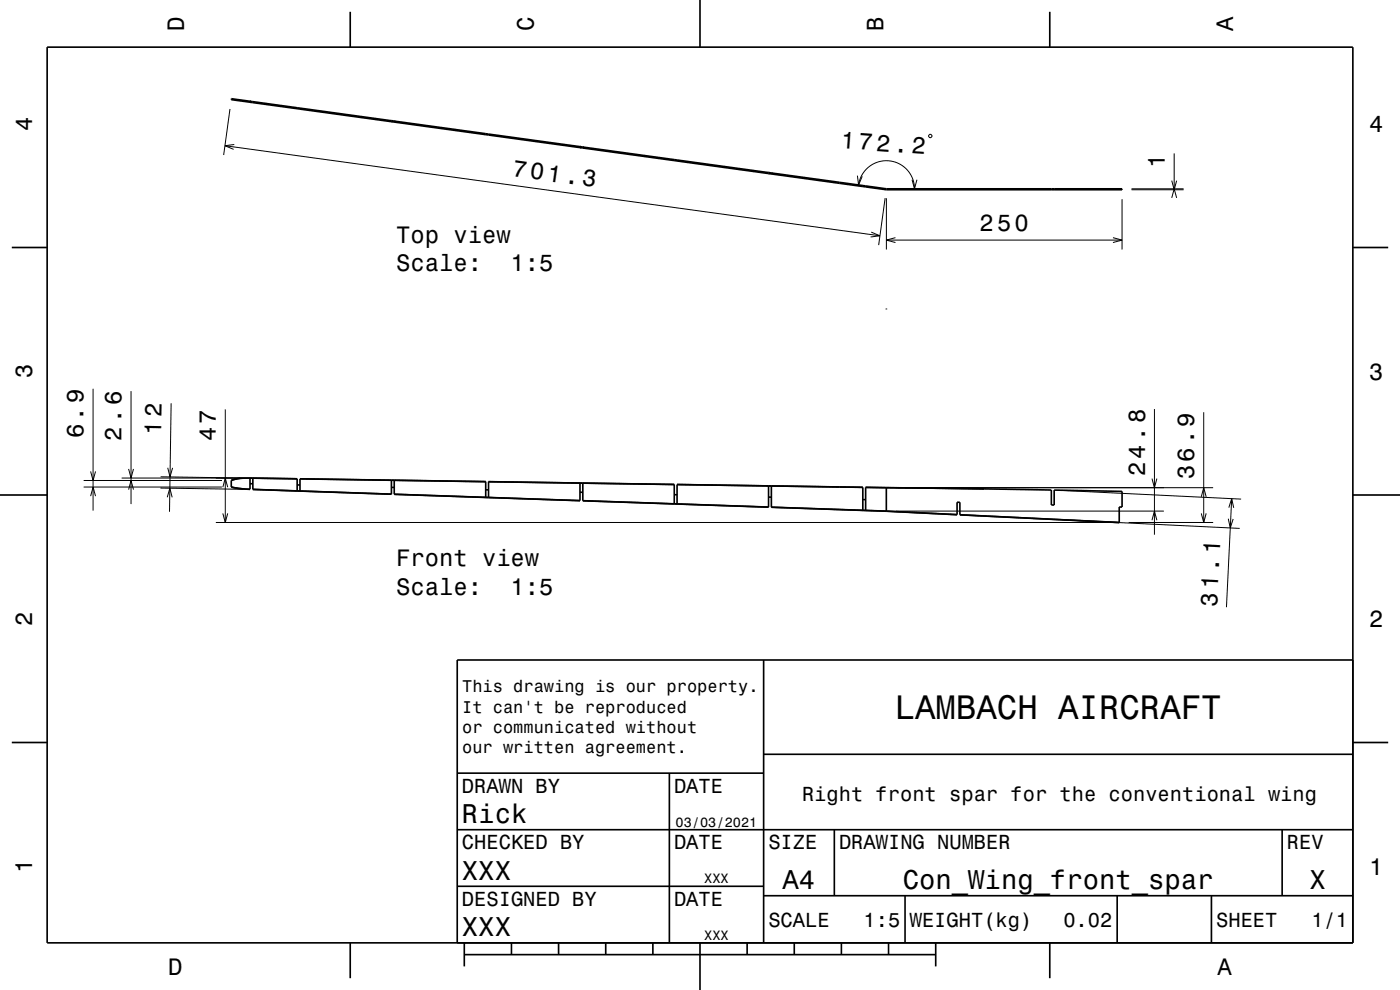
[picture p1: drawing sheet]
<svg xmlns="http://www.w3.org/2000/svg" width="297mm" height="210mm" viewBox="0 0 297 210" stroke-linecap="round" stroke-linejoin="round" font-family="sans-serif">
<g fill="none" stroke="#000" stroke-width=".21">
<path d="M47.7 30.9l139 19.1M48.8 23.1l-1.4 9.8M49.7 30.7l-2 .2 1.9 .8M53 21.5v.2M181.9 37.3l.2 1.9 .8-1.8M182.1 39.2a6 6 0 0 1 6.4-5.1 6 6 0 0 1 5.5 6M193.5 38.1l.5 2 .5-2M197 28.7l.5-.2 .2 .5-.5 .2zM248.6 38.3l.5 1.9 .5-1.9M249.1 32.5v7.7M184.8 49.2l1.9 .8-2 .3M187.8 42l-1.4 10"/>
<path d="M188 42v10.9M188 50.9h50M190 50.4l-2 .5 2 .5M236.1 50.4l1.9 .5-1.9 .5M238 42.2v10.7M240 40.2h11.1M240 40.1h11.1M248.6 42l.5-1.9 .5 1.9M19.2 100l.5 1.9 .6-1.9M19.7 82.5v25.8M27.3 99.5l.5 1.9 .5-1.9M27.8 83v23.9"/>
<path d="M35.6 99.2l.5 2 .5-2M36.3 85.5l-.3 23.1M47.8 86.8v24M244.9 86.8v26.6M255.4 87.4v23.4M17.7 103.3h29.4M17.7 101.9h29.4M19.2 105.2l.5-1.9 .6 1.9M25.8 101.4h25.2M27.3 103.9l.5-2 .5 2M34 103.5l17.6 .3M34.1 101.1l17.5 .3"/>
<path d="M35.5 105.5l.5-1.9 .5 1.9M45.8 110.8h189.6M47.3 103.4l.5-2 .5 2M47.3 108.9l.5 1.9 .5-1.9M53 101.4h.1M190 108.4h56.9M190 103.5h67.4M225.3 110.3l37.7 1.8M225.6 104.1l37.7 1.8M239.4 110.8h18M244.4 110.4l.5-2 .5 2M244.4 101.5l.5 2 .5-2"/>
<path d="M254.8 105.4l.6-1.9 .5 1.9M254.8 108.9l.6 1.9 .5-1.9M260.6 110l.4 2 .6-1.9M260.7 107.7l.6-1.9 .4 1.9M261.3 105.8l-1.1 23"/>
</g>
<g fill="none" stroke="#000" stroke-width=".35">
<path d="M10 10h277v190h-277zM74.3 2.5v7.5M148.5 0v10M222.7 2.5v7.5M53.6 21.6h.1M53.6 21.8h.1M53.6 21.8l49.4 6.8v-.2M53.6 21.6l-4.5-.7v.2l4.5 .7M53.6 21.6l9.4 1.3M63 22.9v.2M63 22.9h.6M63.6 23.1v-.2l79.4 11"/>
<path d="M103 28.6h.6M103.6 28.4v.2M103.6 28.6l79.4 11M143 33.9v.2M143 33.9h.6M143.6 33.9l44.4 6.2h50v.1h-50l-4.4-.6M143.6 33.9v.2M183 39.4v.2M183 39.6h.6M183.6 39.4v.2M2.5 52.5h7.5M223 40.1v.1"/>
<path d="M223.6 40.1v.1M287 52.5h7.5M188 65.4v.2M0 105h10M49.1 103.3l3.9 .5M49.1 101.9v1.4M53 101.4l-2.3 .1-1.6 .4M53 101.4v2.4M53 101.4h.6M53 102.6h.6M53.6 101.4v2.4l10 .4v-2.6l19.4 .3M53.6 101.4l9.4 .2v2.5"/>
<path d="M63 102.9h.6M83 101.9v2.9l-29.4-1M83 101.9h.6M83 103.4h.6M83.6 101.9v3M83.6 101.9l19.4 .3M103 102.2v3.3M103 103.9h.6M123 102.5v3.7l-39.4-1.4M123 104.4h.6M143 102.8l-19.4-.3v3.7l39.4 1.4v-4.5M143 102.8l-39.4-.6v3.3l-20-.6"/>
<path d="M143 102.8v4.1M143 104.9h.6M163 103.1h.6v4.5l24.4 .8 15 .8v-2.7l.6 .1v2.6M163 103.1l-19.4-.3v4.1l19.4 .7M163 103.1l20 .3v4.8M163 105.4l.6 .1M178 108.1l5 .1M183 108.2l5 .2M183 106h.6M188 108.4h.1M188 103.5v4.9M188 103.5h.1"/>
<path d="M188 108.4l15 .8M188 103.5l20.7 .2M203.6 109.2l33.8 1.6M208.7 103.7l-25.1-.3v4.9M208.7 103.7l14.3 .2v3.2h.6v-3.1l14.4 .2v3.4l-.6-.1v3.3M287 105h10M162 140v60M287 140h-190v60M2.5 157.5h7.5M287 157.5h7.5M97 176h190M97 164h65"/>
<path d="M142 164v36M162 160h125M177 176v14M272 176v14M97 188h65M162 190h125M192 190v10M237 190v10M257 190v10M74.3 200v7.5M98.5 202.5h100M98.5 200v5"/>
<path d="M108.5 200v2.5M118.5 200v2.5M128.5 200v2.5M138.5 200v2.5M148.5 200v10M158.5 200v2.5M168.5 200v2.5M178.5 200v2.5M188.5 200v2.5M198.5 200v5M222.7 200v7.5"/>
</g>
<text font-size="7.2" x="189.8" y="152.6">LAMBACH AIRCRAFT</text>
<g font-size="5.8">
<text x="98" y="174.6">Rick</text>
<text x="98" y="186.6">XXX</text>
<text x="166" y="188.6">A4</text>
<text x="191.5" y="188.6">Con_Wing_front_spar</text>
<text x="277.8" y="188.6">X</text>
<text x="98" y="198.6">XXX</text>
</g>
<g font-size="5.1">
<text x="178.3" y="31.4" transform="rotate(4 178.3 31.4)">172.2</text>
<text x="258.2" y="128.7" transform="rotate(-87 258.2 128.7)">31.1</text>
</g>
<g font-size="5">
<text x="39" y="6.5" transform="rotate(-90 39 6.5)">D</text>
<text x="113.2" y="6.5" transform="rotate(-90 113.2 6.5)">C</text>
<text x="187.4" y="6.5" transform="rotate(-90 187.4 6.5)">B</text>
<text x="261.6" y="6.5" transform="rotate(-90 261.6 6.5)">A</text>
<text x="6.8" y="27.8" transform="rotate(-90 6.8 27.8)">4</text>
<text x="290.5" y="28.1">4</text>
<text x="247.1" y="35.6" transform="rotate(-90 247.1 35.6)">1</text>
<text x="108.6" y="37.3" transform="rotate(8 108.6 37.3)">701.3</text>
<text x="84" y="51.5">Top view</text>
<text x="207.8" y="48.9">250</text>
<text x="84" y="57.6">Scale:</text>
<text x="108.3" y="57.6">1:5</text>
<text x="6.8" y="80.3" transform="rotate(-90 6.8 80.3)">3</text>
<text x="290.5" y="80.6">3</text>
<text x="17.7" y="93" transform="rotate(-90 17.7 93)">6.9</text>
<text x="25.8" y="93.5" transform="rotate(-90 25.8 93.5)">2.6</text>
<text x="34.2" y="92.3" transform="rotate(-89 34.2 92.3)">12</text>
<text x="45.8" y="93.6" transform="rotate(-90 45.8 93.6)">47</text>
<text x="242.9" y="101" transform="rotate(-90 242.9 101)">24.8</text>
<text x="253.4" y="101.7" transform="rotate(-90 253.4 101.7)">36.9</text>
<text x="84" y="120.1">Front view</text>
<text x="84" y="126.2">Scale:</text>
<text x="108.3" y="126.2">1:5</text>
<text x="6.8" y="132.8" transform="rotate(-90 6.8 132.8)">2</text>
<text x="290.5" y="133.1">2</text>
<text x="6.8" y="185.3" transform="rotate(-90 6.8 185.3)">1</text>
<text x="290.5" y="185.6">1</text>
<text x="35.7" y="206.8">D</text>
<text x="258.3" y="206.8">A</text>
</g>
<g font-size="4.3">
<text x="98" y="168.2">DRAWN BY</text>
<text x="143" y="168.2">DATE</text>
<text x="170.1" y="169.9">Right front spar for the conventional wing</text>
<text x="98" y="180.2">CHECKED BY</text>
<text x="143" y="180.2">DATE</text>
<text x="163" y="180.2">SIZE</text>
<text x="178" y="180.2">DRAWING NUMBER</text>
<text x="273" y="180.2">REV</text>
<text x="98" y="192.2">DESIGNED BY</text>
<text x="143" y="192.2">DATE</text>
<text x="163" y="196.6">SCALE</text>
<text x="183.2" y="196.6">1:5</text>
<text x="193" y="196.6">WEIGHT(kg)</text>
<text x="225.6" y="196.6">0.02</text>
<text x="258" y="196.6">SHEET</text>
<text x="278.2" y="196.6">1/1</text>
</g>
<g font-size="3.6">
<text x="98.1" y="146.8">This drawing is our property.</text>
<text x="98.1" y="151.2">It can't be reproduced</text>
<text x="98.1" y="155.5">or communicated without</text>
<text x="98.1" y="159.8">our written agreement.</text>
</g>
<g font-size="2.9">
<text x="143.3" y="175.3">03/03/2021</text>
<text x="149.4" y="187.3">XXX</text>
<text x="149.4" y="199.3">XXX</text>
</g>
</svg>
